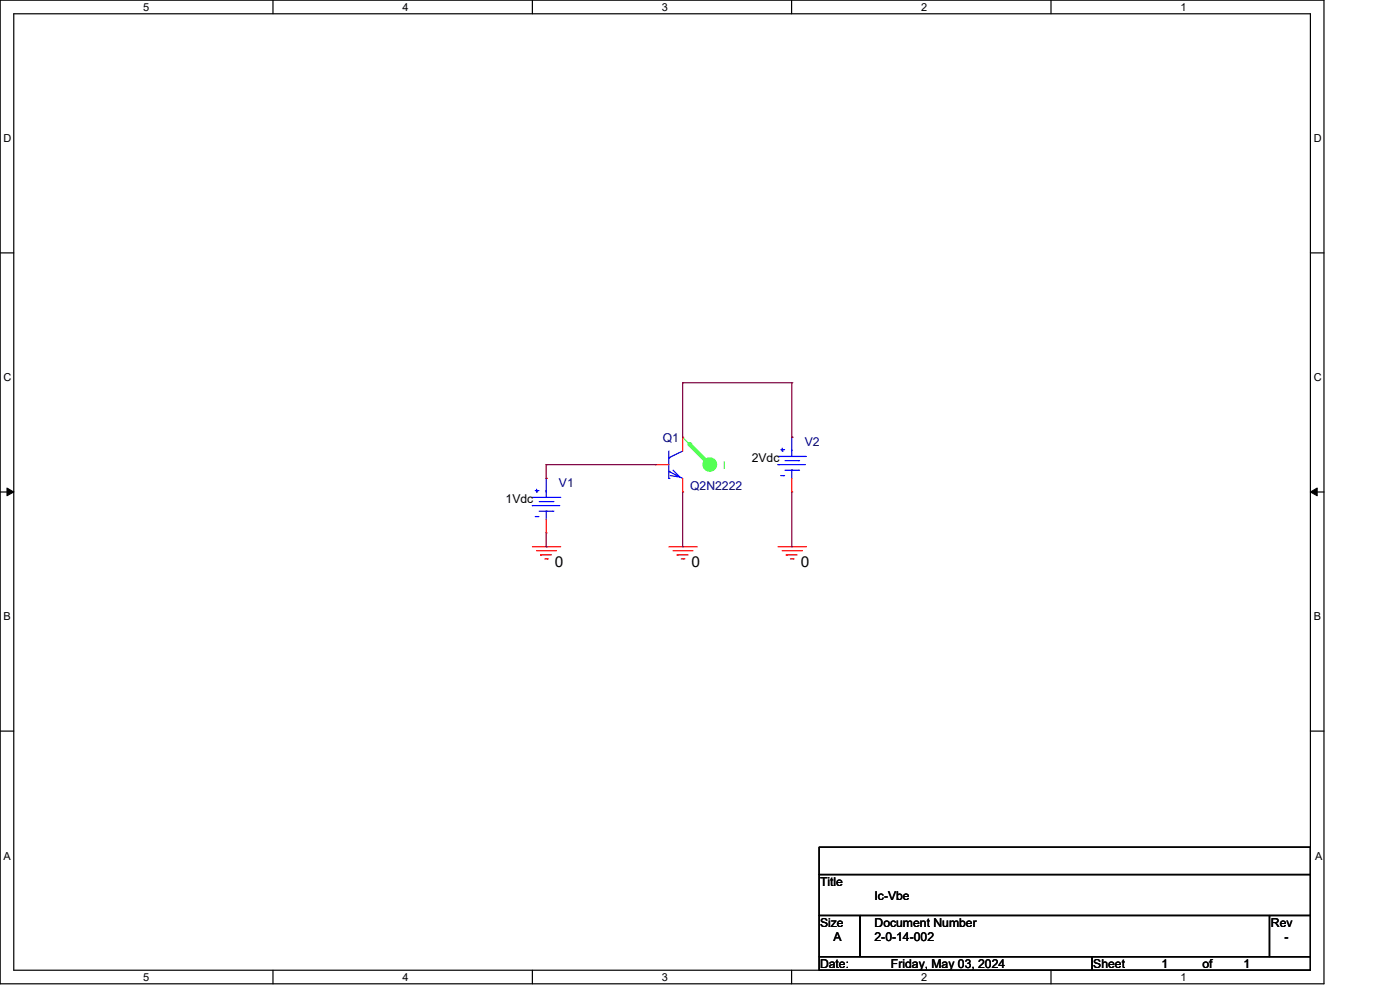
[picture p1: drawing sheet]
<svg xmlns="http://www.w3.org/2000/svg" width="297mm" height="210mm" viewBox="0 0 297 210" stroke-linecap="round" stroke-linejoin="round" font-family="sans-serif">
<g fill="none" stroke="#000" stroke-width=".25">
<path d="M0 0h280.6v208.4h-280.6zM2.9 2.9h274.8v202.6h-274.8zM57.8 0v2.9M112.8 0v2.9M167.8 0v2.9M222.7 0v2.9M0 53.6h2.9M277.7 53.6h2.9M0 104.2h2.9M277.7 104.2h2.9M0 154.9h2.9M277.7 154.9h2.9"/>
<path d="M173.6 179.4h104.1v5.8h-104.1zM173.6 185.2h104.1v8.7h-104.1zM173.6 193.9h8.7v8.7h-8.7zM182.3 193.9h86.7v8.7h-86.7zM269 193.9h8.7v8.7h-8.7zM57.8 205.5v2.9M112.8 205.5v2.9M167.8 205.5v2.9M173.6 202.6h57.8v2.9h-57.8zM222.7 205.5v2.9M231.4 202.6h46.3v2.9h-46.3z"/>
</g>
<path d="M1.5 103.4l1.4 .8-1.4 .8zM277.7 104.2l1.4-.8v1.6z" fill="#000" stroke="#000" stroke-width=".21"/>
<g fill="none" stroke="#f00" stroke-width=".25">
<path d="M112.8 115.8h5.8M113.7 116.7h4M114.6 117.5h.1M114.6 117.5h2.3M115.4 118.4h.6M116 118.4h.1M117.7 116.7h.1M118.6 115.8h.1M141.7 115.8h5.8M142.6 116.7h4.1M143.5 117.5h.1M143.5 117.5h2.3"/>
<path d="M144.4 118.4h.5M144.9 118.4h.1M146.7 116.7h.1M147.5 115.8h.1M164.9 115.8h5.8M165.8 116.7h4M166.6 117.5h.1M166.6 117.5h2.3M167.5 118.4h.6M168.1 118.4h.1M169.8 116.7h.1M170.7 115.8h.1"/>
</g>
<circle cx="150.4" cy="98.4" r="1.43" fill="#5f5" stroke="#5f5" stroke-width=".25"/>
<path d="M144.7 92.6h.1M144.7 92.6l5.7 5.8" fill="none" stroke="#5f5" stroke-width=".25"/>
<path d="M146.1 94.1l4.3 4.3" fill="none" stroke="#5f5" stroke-width=".85"/>
<circle cx="146.1" cy="94.1" r=".42" fill="#5f5"/>
<g fill="none" stroke="#00f" stroke-width=".25">
<path d="M141.7 97h.1M141.7 99.9h.1M141.7 99.9l3 1.4M141.7 95.5v5.8M142.6 99.6l1.5 1.4-2.1-.3M144.7 95.5l-3 1.5M164.9 98.4h.1M164.9 98.4h5.8M164.9 96.7h5.8M165.5 95.2h.6M165.8 95.5h.1M165.8 94.9v.6"/>
<path d="M166.1 95.2h.1M166.4 97.6h2.8M166.4 99.6h2.8M167.8 96.7h.1M167.8 99.6h.1M167.8 92.6h.1M167.8 92.6v4.1M167.8 99.6v1.7M169.2 97.6h.1M169.2 99.6h.1M170.7 96.7h.1M112.8 107.1h.1"/>
<path d="M112.8 107.1h5.8M112.8 105.4h5.8M113.4 103.9h.6M113.4 109.4h.6M113.7 104.2h.1M113.7 103.6v.6M114 103.9h.1M114 109.4h.1M114.3 106.2h2.9M114.3 108.3h2.9M115.7 105.4h.1M115.7 108.3h.1"/>
<path d="M115.7 101.3h.1M115.7 101.3v4.1M115.7 108.3v1.7M117.2 106.2h.1M117.2 108.3h.1M118.6 105.4h.1M141.7 101.3h.1M165.5 100.7h.6M166.1 100.7h.1"/>
</g>
<path d="M138.9 98.4h.1M138.9 98.4h2.8M144.7 92.6h.1M144.7 92.6v2.9M167.8 92.6h.1M115.7 101.3h.1M115.7 112.9h.1M115.7 110v2.9M144.7 104.2h.1M144.7 101.3v2.9M167.8 104.2h.1M167.8 101.3v2.9" fill="none" stroke="#f00" stroke-width=".25"/>
<g fill="none" stroke="#800040" stroke-width=".25">
<path d="M115.7 98.4h.1M115.7 98.4v2.9M115.7 98.4h23.2M138.9 98.4h.1M144.7 81.1h.1M144.7 81.1v11.5M144.7 81.1h23.1M167.8 81.1h.1M167.8 92.6h.1M167.8 81.1v11.5M115.7 115.8h.1M115.7 112.9v2.9"/>
<path d="M144.7 115.8h.1M144.7 104.2v11.6M167.8 115.8h.1M167.8 104.2v11.6"/>
</g>
<g font-size="3.2">
<text x="117.6" y="120.1">0</text>
<text x="146.6" y="120.1">0</text>
<text x="169.7" y="120.1">0</text>
</g>
<g font-size="2.6" fill="#000080">
<text x="140.5" y="93.6">Q1</text>
<text x="170.6" y="94.4">V2</text>
<text x="118.4" y="103.1">V1</text>
<text x="146.3" y="103.7">Q2N2222</text>
</g>
<g font-size="2.6">
<text x="159.3" y="97.9">2Vdc</text>
<text x="107.1" y="106.6">1Vdc</text>
<text x="173.8" y="187.7">Title</text>
<text x="185.3" y="190.6">Ic-Vbe</text>
<text x="173.8" y="196.3">Size</text>
<text x="185.3" y="196.3">Document Number</text>
<text x="269.3" y="196.3">Rev</text>
<text x="176.7" y="199.3">A</text>
<text x="185.3" y="199.3">2-0-14-002</text>
<text x="272.2" y="199.3">-</text>
<text x="173.8" y="205.1">Date:</text>
<text x="188.8" y="205.1">Friday, May 03, 2024</text>
<text x="231.7" y="205.1">Sheet</text>
<text x="246.2" y="205.1">1</text>
<text x="254.8" y="205.1">of</text>
<text x="263.5" y="205.1">1</text>
</g>
<g font-size="2.3">
<text x="30.4" y="2.2">5</text>
<text x="85.3" y="2.2">4</text>
<text x="140.3" y="2.2">3</text>
<text x="195.2" y="2.2">2</text>
<text x="250.2" y="2.2">1</text>
<text x=".8" y="30.1">D</text>
<text x="278.4" y="30.1">D</text>
<text x=".8" y="80.8">C</text>
<text x="278.4" y="80.8">C</text>
<text x=".8" y="131.4">B</text>
<text x="278.4" y="131.4">B</text>
<text x=".8" y="182.2">A</text>
<text x="278.7" y="182.2">A</text>
<text x="30.4" y="207.7">5</text>
<text x="85.3" y="207.7">4</text>
<text x="140.3" y="207.7">3</text>
<text x="195.2" y="207.7">2</text>
<text x="250.2" y="207.7">1</text>
</g>
<text font-size="2.3" fill="#5f5" x="153.2" y="99.4">I</text>
</svg>
